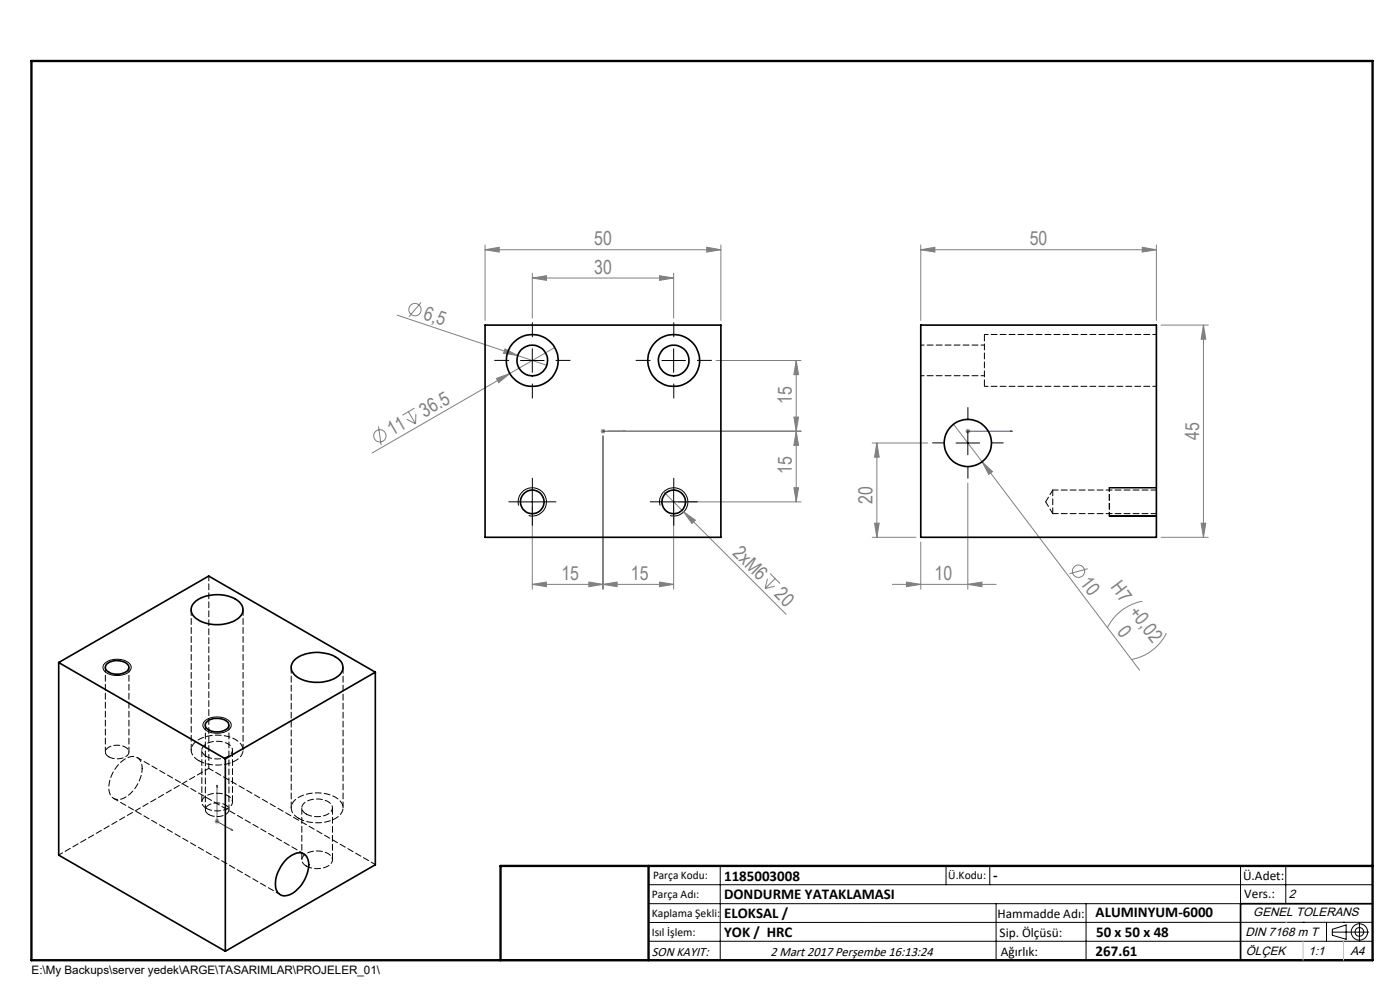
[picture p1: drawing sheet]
<svg xmlns="http://www.w3.org/2000/svg" width="297mm" height="210mm" viewBox="0 0 297 210" stroke-linecap="round" stroke-linejoin="round" font-family="sans-serif">
<g fill="none" stroke="#808080" stroke-width=".21">
<path d="M102.9 53l3-.6v1.1zM102.9 53h50M102.9 52v16M112.9 59l3-.5v1zM112.9 58v9.5M112.9 59h30M139.9 58.5l3 .5-3 .5zM142.9 58v9.5M149.9 52.4l3 .6-3 .5zM152.9 52v16M195.3 53l3-.6v1.1zM195.3 52v16"/>
<path d="M195.3 53h50M242.3 52.4l3 .6-3 .5zM245.3 52v16M84.2 66.8l31.8 10.7M89.3 64.2l-2.6 3M107.1 74l2.7 1.4-3-.4zM108.2 79.2l-29.2 16.9M117.7 73.7l-9.5 5.5M151.9 76.5h18M168.9 76.5l.5 3h-1zM168.9 76.5v30M246.3 69h10"/>
<path d="M255.3 69l.5 3h-1zM255.3 69v45M80.3 90.4l.6 4M86.3 88.9l1.9 1M86.6 87.3l1.6 2.6M87.9 86.6l-2.5 1.5M88.2 87.8v2.1M105.3 80.3l2.9-1.1-2.4 2zM127.4 91.5h1M127.6 91.1l.7 .7M127.9 91v1M127.9 92.5v32.5"/>
<path d="M128.3 91.1l-.7 .7M128.9 91.5h41M168.4 88.5h1l-.5 3zM168.9 91.5l.5 3h-1zM185 94h11.8M186 94l.5 3h-1zM186 94v20M202.3 90l6.1 8M204.8 91.5h1M205 91.1l.7 .7M205.3 91v1M205.7 91.1l-.7 .7"/>
<path d="M208.4 98l33.4 44.2M208.4 98l2.1 2-.7 .6zM112.9 107.4v17.6M140.8 104.3l26 26M142.9 107.4v17.6M143.9 106.5h26M145 108.6l2.5 1.7-.7 .7zM168.4 103.5h1l-.5 3zM185 114h9.3M185.5 111h1l-.5 3zM195.3 115v10M205.3 102.5v22.5"/>
<path d="M246.3 114h10M254.8 111h1l-.5 3zM112.9 124l3-.5v1zM112.9 124h30M124.9 123.5l3 .5-3 .5zM127.9 124l3-.5v1zM139.9 123.5l3 .5-3 .5zM162.8 122.8l-.5 2M163.4 121.7l2.1 2.1M164.4 124.3l-2.1 .5M164.4 122.7l-2.1 2.1M189.3 124h22"/>
<path d="M192.3 123.5l3 .5-3 .5zM205.3 124l3-.5v1zM230.8 120.6l-3.9 1.1M242.4 127.6a10.2 10.2 0 0 0-7.5 5.6M247.4 134.3a10.4 10.4 0 0 1-7.4 5.6M45.5 174.2h1M45.7 173.9l.7 .7M46 173.7v1M46.4 173.9l-.7 .7"/>
<circle cx="88.1" cy="65.7" r="1.31"/>
<circle cx="80.6" cy="92.5" r="1.3"/>
<circle cx="228.8" cy="121.2" r="1.31"/>
</g>
<g fill="none" stroke="#000" stroke-width=".21">
<path d="M110.4 76.5h5M112.9 74v5M140.4 76.5h5M142.9 74v5M202.8 94h5M205.3 91.5v5M110 107.2a2.99 2.99 0 0 1 2.7-3.7 2.99 2.99 0 0 1 3.2 3.2 2.99 2.99 0 0 1-3.8 2.7M110.4 106.5h5M112.9 104v5M140 107.2a2.99 2.99 0 0 1 2.6-3.7 2.99 2.99 0 0 1 3.3 3.2 2.99 2.99 0 0 1-3.8 2.7M140.4 106.5h5M142.9 104v5"/>
<path d="M235.3 109.5h10M235.3 103.5h10M22.3 140.7a4.1 4.1 0 0 1 5.4 .4 1.57 1.57 0 0 1-1.6 2 3.9 3.9 0 0 1-4.2-1l-.1-.6zM43.5 152.9a4.2 4.2 0 0 1 5.4 .4l.1 .1a1.73 1.73 0 0 1-1.6 2 3.7 3.7 0 0 1-4.3-1.2 1.2 1.2 0 0 1 .4-1.3zM137.6 187.7h153.6M137.6 191.7h153.6M137.6 199.7h153.6M152.8 183.7v20M200.7 183.7v4M210 183.7v4M211.3 191.7v12M230.4 191.7v12"/>
<path d="M263.2 183.7v20M272.8 183.7v8M276.4 195.6h.1M281.4 195.6v4.1M282.6 197.7h7.8M282.6 197.1l3-.9v3l-3-.8zM285 195.6h.1M288.4 195.8v3.8M291.2 195.6l-153.6 .1"/>
<circle cx="288.4" cy="197.7" r="1.74"/>
<circle cx="288.4" cy="197.7" r=".93"/>
</g>
<path d="M127.8 91.5h.2zM127.9 91.5h.1M127.9 91.5h4.7M132.6 91.5h-.4h.4M205.2 91.5h.2zM205.3 91.5h.1M205.3 91.5h9.4M214.7 91.5h-.5h.5M46 166.5l.1 .5-.1-.1zM46 166.5v7.7l3.4 2M49 175.9l.4 .3-.4-.1z" fill="none" stroke="#00f" stroke-width=".21"/>
<path d="M291.2 191.7h-28v12M106.2 203.7h185" fill="none" stroke="#000" stroke-width=".35"/>
<path d="M6.7 12.9h284.5v190.8h-284.5zM137.6 183.7v20M291.2 183.7h-185v20" fill="none" stroke="#000" stroke-width=".5"/>
<path d="M272.8 195.6h.1M276.4 199.7v4M285 199.7v4" fill="none" stroke="#c0c0c0" stroke-width=".21"/>
<g fill="none" stroke="#000" stroke-width=".21" stroke-dasharray="15.2 1.3 1.3 1.3">
<path d="M107.9 76.4h-3M112.9 71.4v-3M117.9 76.4h3M137.9 76.4h-3M142.9 71.4v-3M147.9 76.4h3M112.9 81.4v3M142.9 81.4v3M200.3 93.9h-2.5M205.3 88.9v-2.5M205.3 98.9v2.5M210.3 93.9h2.5"/>
<path d="M110.4 106.4h-2.5M112.9 103.9v-2.5M112.9 108.9v2.5M115.4 106.4h2.5M140.4 106.4h-2.5M142.9 103.9v-2.5M142.9 108.9v2.5M145.4 106.4h2.5"/>
</g>
<path d="M235.3 103.4v6" fill="none" stroke="#000" stroke-width=".21" stroke-dasharray="1.3 .6" stroke-dashoffset=".5"/>
<g fill="#00f">
<path d="M49 175.9l.4 .3-.4-.1zM46 166.5l.1 .5-.1-.1zM132.2 91.5h.4zM127.8 91.5h.2z"/>
<path d="M205.2 91.5h.2zM214.2 91.5h.5z"/>
</g>
<g fill="#808080">
<path d="M107.1 74l2.7 1.4-3-.4z"/>
<path d="M105.3 80.3l2.9-1.1-2.4 2z"/>
<path d="M208.4 98l2.1 2-.7 .6z"/>
<path d="M145 108.6l2.5 1.7-.7 .7z"/>
<path d="M242.3 52.4l3 .6-3 .5zM195.3 53l3-.6v1.1z"/>
<path d="M149.9 52.4l3 .6-3 .5zM102.9 53l3-.6v1.1z"/>
<path d="M112.9 59l3-.5v1zM139.9 58.5l3 .5-3 .5zM127.9 124l3-.5v1zM139.9 123.5l3 .5-3 .5zM112.9 124l3-.5v1zM124.9 123.5l3 .5-3 .5z"/>
<path d="M192.3 123.5l3 .5-3 .5zM205.3 124l3-.5v1z"/>
<path d="M186 94l.5 3h-1zM185.5 111h1l-.5 3z"/>
<path d="M168.9 76.5l.5 3h-1zM168.4 88.5h1l-.5 3zM168.9 91.5l.5 3h-1zM168.4 103.5h1l-.5 3z"/>
<path d="M254.8 111h1l-.5 3zM255.3 69l.5 3h-1z"/>
</g>
<g fill="none" stroke="#000" stroke-width=".35">
<path d="M102.9 69h50v45h-50zM195.3 69h50v45h-50zM41.5 127.5a8.1 8.1 0 0 1 9.2 .1 2.25 2.25 0 0 1-.7 3.9 8.1 8.1 0 0 1-8.7-.6 2.11 2.11 0 0 1 .2-3.4zM62.7 139.8a7.9 7.9 0 0 1 9.4 .3 2.24 2.24 0 0 1-.8 3.6 8.1 8.1 0 0 1-8.8-.5 2.16 2.16 0 0 1 .2-3.4zM12.5 140.5l35.3 20.5M12.5 140.5l31.8-18.3 35.3 20.4M12.5 140.5v40.9l35.3 20.4M22.8 140.7a3.5 3.5 0 0 1 4.5 .5 1.37 1.37 0 0 1-1.4 1.7 2.92 2.92 0 0 1-3.5-1.1v-.6zM43.8 153.2a3.4 3.4 0 0 1 4.7 .2 1.21 1.21 0 0 1-1.1 1.6 3.5 3.5 0 0 1-3.7-.7l-.2-.5zM79.6 142.6v40.8l-31.8 18.4M79.6 142.6l-31.8 18.4M47.8 161v40.8"/>
<path d="M60.6 182.4a3.4 3.4 0 0 1 3.9-1.2 3.5 3.5 0 0 1 .7 4.1 6.7 6.7 0 0 1-4.6 4.7 2.1 2.1 0 0 1-2.2-2.5 7.7 7.7 0 0 1 2.2-5.1z"/>
<circle cx="112.9" cy="76.5" r="3.3"/>
<circle cx="112.9" cy="76.5" r="5.5"/>
<circle cx="142.9" cy="76.5" r="3.3"/>
<circle cx="142.9" cy="76.5" r="5.5"/>
<circle cx="205.3" cy="94" r="5"/>
<circle cx="112.9" cy="106.5" r="2.5"/>
<circle cx="142.9" cy="106.5" r="2.5"/>
</g>
<path d="M221.8 106.4l1.5 2.5M223.3 103.9l-1.5 2.5M223.3 108.9h22M245.3 103.9h-22M23.1 160.5a3.3 3.3 0 0 0 4.2-.7 1.62 1.62 0 0 0-1.8-1.7 2.82 2.82 0 0 0-3.1 1.2l.1 .7 .6 .5M42.2 161.4a8.1 8.1 0 0 0 8.7-.8 2.23 2.23 0 0 0-.7-3.6 8.2 8.2 0 0 0-8.8 .4 2.19 2.19 0 0 0 .4 3.7l.4 .3M43.8 160.4a4.6 4.6 0 0 0 5.3-.6 1.56 1.56 0 0 0-1.2-2.3 4.3 4.3 0 0 0-5 1.1 1.4 1.4 0 0 0 .9 1.8M43.8 171.5a4.6 4.6 0 0 0 5.3-.7 1.56 1.56 0 0 0-1.2-2.2 4.3 4.3 0 0 0-5 1 1.4 1.4 0 0 0 .9 1.9M44.3 172.8a3.3 3.3 0 0 0 4.2-.7 1.62 1.62 0 0 0-1.8-1.7 2.82 2.82 0 0 0-3.1 1.2l.1 .6 .6 .6M63.4 173.6a8.1 8.1 0 0 0 8.7-.7 2.23 2.23 0 0 0-.7-3.7 8.2 8.2 0 0 0-8.8 .5 2.19 2.19 0 0 0 .4 3.7l.4 .2M65 172.7a4.6 4.6 0 0 0 5.3-.7 1.56 1.56 0 0 0-1.2-2.2 4.3 4.3 0 0 0-4.9 1 1.4 1.4 0 0 0 .8 1.9M65 183.7a4.6 4.6 0 0 0 5.3-.7 1.56 1.56 0 0 0-1.2-2.2 4.3 4.3 0 0 0-4.9 1.1 1.4 1.4 0 0 0 .8 1.8" fill="none" stroke="#000" stroke-width=".21" stroke-dasharray="1.3 .6" stroke-dashoffset=".1"/>
<path d="M44.3 122.2v40.8M22.4 141.6v17.9M27.4 159.5v-17.9M43.6 153.8v18M24.1 169.4l35.4 20.4M44.3 163l35.4 20.4M48.6 171.8v-18M64.5 181.1l-35.4-20.4" fill="none" stroke="#000" stroke-width=".21" stroke-dasharray="1.3 .6" stroke-dashoffset=".2"/>
<path d="M30.2 163a2.13 2.13 0 0 0-1-2.2 2.13 2.13 0 0 0-2.4 0 7.3 7.3 0 0 0-3.5 7.5 2.01 2.01 0 0 0 3.1 .9 7.7 7.7 0 0 0 3.8-6.2M12.5 181.4l31.8-18.4" fill="none" stroke="#000" stroke-width=".21" stroke-dasharray="1.3 .6" stroke-dashoffset=".4"/>
<path d="M223.3 103.9v5M40.6 129.3v29.8M51.6 159.1v-29.8M61.8 141.6v29.8M72.8 171.4v-29.8" fill="none" stroke="#000" stroke-width=".21" stroke-dasharray="1.3 .6"/>
<path d="M208.8 70.9v11M42.8 159.1v11M49.3 170.1v-11M64 171.4v11M70.5 182.4v-11" fill="none" stroke="#000" stroke-width=".21" stroke-dasharray="1.3 .6" stroke-dashoffset="-.1"/>
<path d="M245.3 70.9h-36.5M208.8 81.9h36.5" fill="none" stroke="#000" stroke-width=".21" stroke-dasharray="1.3 .6" stroke-dashoffset=".5"/>
<path d="M195.3 79.7h13.5M208.8 73.2h-13.5" fill="none" stroke="#000" stroke-width=".21" stroke-dasharray="1.3 .6" stroke-dashoffset=".6"/>
<g font-size="4.1" fill="#808080">
<text x="126.1" y="52">50</text>
<text x="218.5" y="52">50</text>
<text x="126.1" y="58">30</text>
<text x="89.6" y="67.7" transform="rotate(19 89.6 67.7)">6,5</text>
<text x="90.1" y="88.6" transform="rotate(-30 90.1 88.6)">36.5</text>
<text x="168" y="85.7" transform="rotate(-90 168 85.7)">15</text>
<text x="83.2" y="92.6" transform="rotate(-30 83.2 92.6)">11</text>
<text x="254.4" y="93.3" transform="rotate(-90 254.4 93.3)">45</text>
<text x="168" y="100.6" transform="rotate(-90 168 100.6)">15</text>
<text x="185.1" y="107" transform="rotate(-90 185.1 107)">20</text>
<text x="155.3" y="117.5" transform="rotate(45 155.3 117.5)">2xM6</text>
<text x="119.1" y="123">15</text>
<text x="133.8" y="123">15</text>
<text x="198.2" y="123">10</text>
<text x="229" y="123.7" transform="rotate(53 229 123.7)">10</text>
<text x="235.5" y="124.6" transform="rotate(53 235.5 124.6)">H7 +0,02</text>
<text x="164.1" y="126.3" transform="rotate(45 164.1 126.3)">20</text>
<text x="236.9" y="134.1" transform="rotate(53 236.9 134.1)">0</text>
</g>
<g font-size="3.2">
<text x="153.6" y="186.8">1185003008</text>
<text x="153.6" y="190.8">DONDURME YATAKLAMASI</text>
<text x="210.7" y="186.6">-</text>
<text x="153.6" y="194.8">ELOKSAL /</text>
<text x="232.4" y="194.5">ALUMINYUM-6000</text>
<text x="153.6" y="198.8">YOK / HRC</text>
<text x="232.4" y="202.8">267.61</text>
<text x="232.5" y="198.8">50 x 50 x 48</text>
</g>
<g font-size="2.8">
<text x="263.7" y="186.7">Ü.Adet:</text>
<text x="263.9" y="190.5">Vers.:</text>
<text x="211.6" y="194.8">Hammadde Adı:</text>
<text x="138.3" y="202.8">SON KAYIT:</text>
<text x="163.4" y="202.8">2 Mart 2017 Perşembe 16:13:24</text>
<text x="212.1" y="198.7">Sip. Ölçüsü:</text>
<text x="212.3" y="202.7">Ağırlık:</text>
</g>
<g font-size="2.6">
<text x="273.4" y="190.4">2</text>
<text x="265.9" y="194.4">GENEL TOLERANS</text>
<text x="264.2" y="198.5">DIN 7168 m T</text>
<text x="264.3" y="202.6">ÖLÇEK</text>
<text x="277.6" y="202.6">1:1</text>
<text x="286.5" y="202.6">A4</text>
</g>
<g font-size="2.5">
<text x="138.3" y="190.5">Parça Adı:</text>
<text x="138.5" y="186.5">Parça Kodu:</text>
<text x="201.2" y="186.5">Ü.Kodu:</text>
<text x="138.3" y="194.5">Kaplama Şekli:</text>
<text x="138.3" y="198.6">Isıl İşlem:</text>
<text x="6.7" y="206.7">E:\My Backups\server yedek\ARGE\TASARIMLAR\PROJELER_01\</text>
</g>
</svg>
